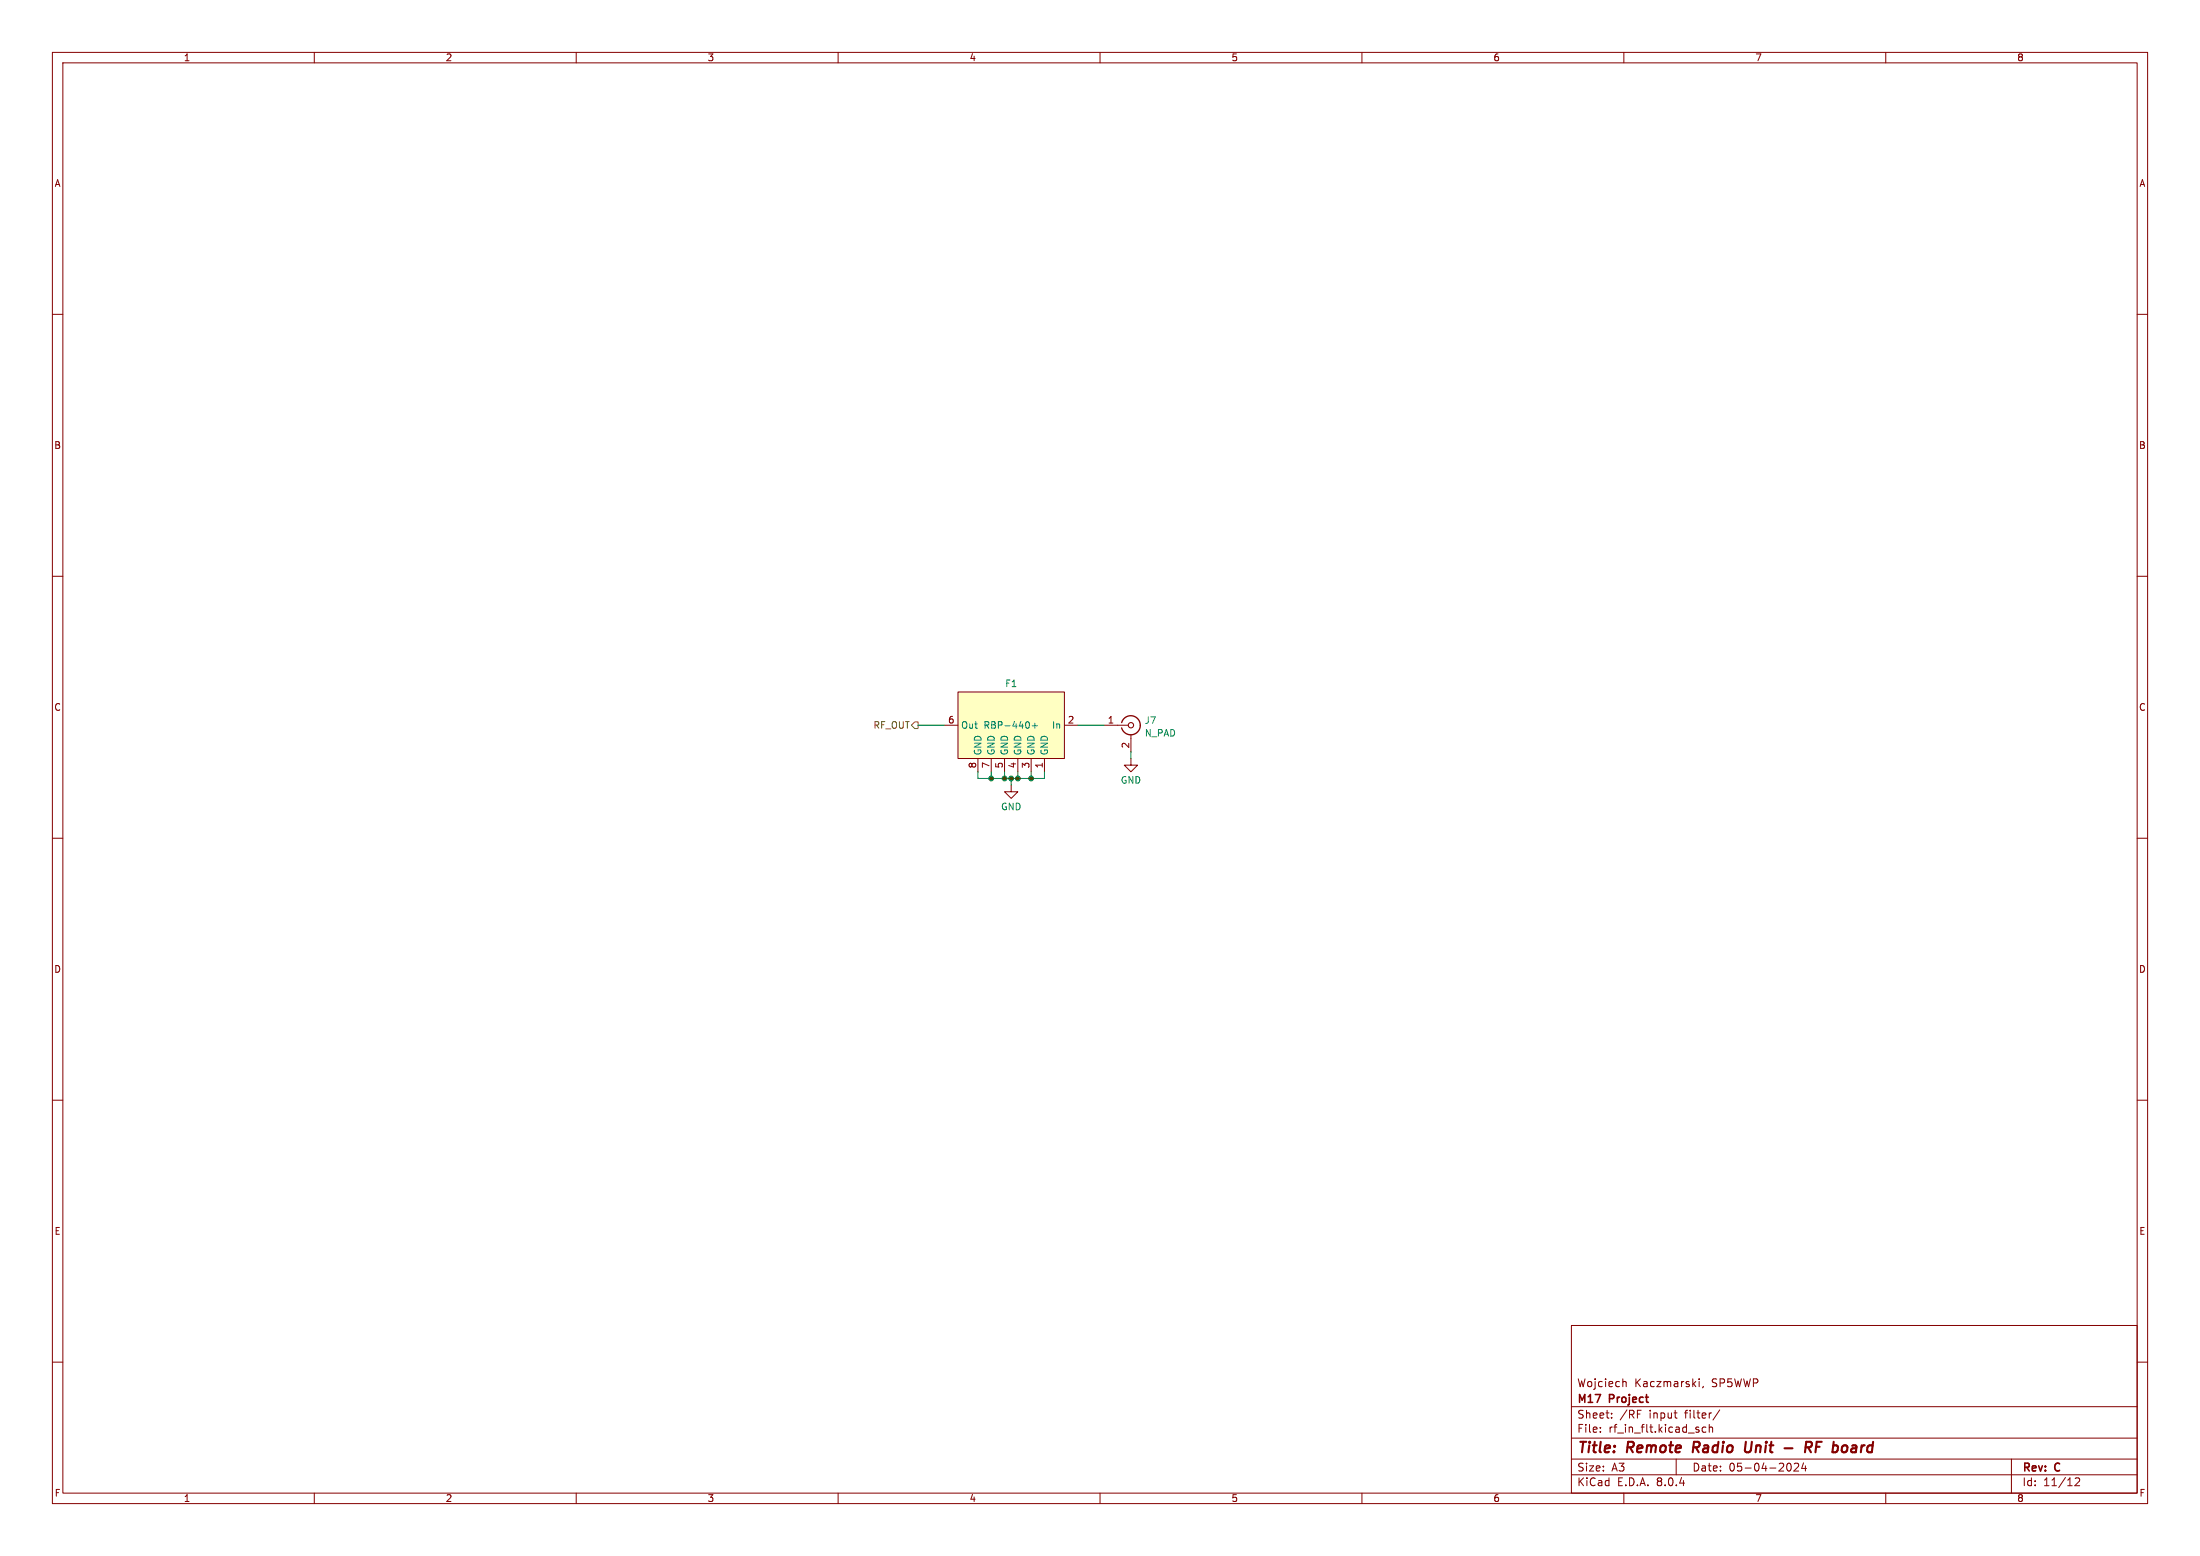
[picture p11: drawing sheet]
<svg xmlns="http://www.w3.org/2000/svg" width="420mm" height="297mm" viewBox="0 0 420 297" stroke-linecap="round" stroke-linejoin="round" font-family="sans-serif">
<g fill="none" stroke="#840000" stroke-width=".19">
<path d="M10 10h400v277h-400zM12 12h396v273h-396zM60 10v2M110 10v2M160 10v2M210 10v2M260 10v2M310 10v2M360 10v2M10 60h2M408 60h2M10 110h2"/>
<path d="M408 110h2M10 160h2M193 149.9v1.2h1.3l-1.3 1.3-1.2-1.3h1.2M408 160h2M10 210h2M408 210h2M10 260h2M300 253h108v32h-108zM408 260h2M300 278.5h108M300 274.5h108M300 268.5h108"/>
<path d="M305.5 273.2v.2M305.5 272.5v.1M307.7 270.5v.2M307.7 269.8v.1M310 263.7h.2l.2 .2v.8M319.6 269.7h.6M320 278.5v3M320 270.7h.2M324.4 263.2v.1M324.4 263.7v1M325.2 264.6l-.2 .3M325.7 272.5l-.5-.1-.3 .3 .2 .6h.6"/>
<path d="M326.3 272.5l.2-.1 .4 .1v.9M326.3 271.9v1.5M328.3 269.1l-1.3 1.9M341.3 279.4l.1-.1a.8 .8 0 0 1 .6 .7 .8 .8 0 0 1-.6 .8l-.1-.1M342.5 279.4l.6-.1 .2 .1 .1 .3-1 1.1h1M344.3 279.2l-.4 1.1h1M344.7 279.8v1M384 278.5v6.5M60 285v2M110 285v2M160 285v2M210 285v2"/>
<path d="M260 285v2M300 281.5h108M310 285v2M360 285v2M396.2 282.2l.5-.1 .2 .1 .1 .3-.9 1.1h.9"/>
</g>
<path d="M323.4 275.2l-.3 2M333.3 275.2l-.2 1.6 .2 .3a.66 .66 0 0 0 .8-.1M340.7 276.4h1.5M344.7 276.3h.8a.55 .55 0 0 0 .4-.5 .55 .55 0 0 0-.3-.6h-.8l-.2 2M345.2 276.3l.5 .9M346.7 276.2h.7M347.8 275.2h-1l-.2 2" fill="none" stroke="#840000" stroke-width=".4"/>
<path d="M182.9 132.1h20.3v12.7h-20.3z" fill="#ffffc2"/>
<path d="M180.3 138.4h2.6M182.9 132.1h20.3v12.7h-20.3zM203.2 138.4h2.5M210.8 138.4h4.6M186.7 144.8v2.5M189.2 144.8v2.5M191.8 144.8v2.5M194.3 144.8v2.5M196.8 144.8v2.5M199.4 144.8v2.5M215.9 144.8v1.3h1.3l-1.3 1.2-1.3-1.2h1.3M215.9 140.2v3.3" fill="none" stroke="#840000" stroke-width=".19"/>
<path d="M196.4 137.9l.1 .3-.1 .7M197.1 138.5h.9M197.5 138v1" fill="none" stroke="#008484" stroke-width=".19"/>
<path d="M214.1 137.9a1.82 1.82 0 0 1 2.8-.9 1.82 1.82 0 0 1 0 2.9 1.82 1.82 0 0 1-2.8-1" fill="none" stroke="#840000" stroke-width=".25"/>
<circle cx="215.9" cy="138.4" r=".51" fill="none" stroke="#840000" stroke-width=".2"/>
<path d="M174.6 137.8h.7v1.3h-.7l-.6-.7z" fill="none" stroke="#848400" stroke-width=".19"/>
<path d="M175.3 138.4h5M205.7 138.4h5.1M186.7 147.3v1.3h12.7v-1.3M189.2 147.3v1.3M191.8 147.3v1.3M193 148.6v1.3M194.3 147.3v1.3M196.8 147.3v1.3M215.9 143.5v1.3" fill="none" stroke="#008400" stroke-width=".19"/>
<g fill="#008400" stroke="#008400" stroke-width=".19">
<circle cx="191.8" cy="148.6" r=".46"/>
<circle cx="193" cy="148.6" r=".46"/>
<circle cx="194.3" cy="148.6" r=".46"/>
<circle cx="196.8" cy="148.6" r=".46"/>
<circle cx="189.2" cy="148.6" r=".46"/>
</g>
<g font-size="2.8" fill="#840000">
<text x="301" y="277.9">Title:</text>
<text x="310.6" y="277.9">Remote</text>
<text x="324" y="277.9">Radio</text>
<text x="334.7" y="277.9">Unit</text>
<text x="347.8" y="277.9">RF</text>
<text x="353.9" y="277.9">board</text>
</g>
<g font-size="2.1" fill="#840000">
<text x="301" y="268.2">M17</text>
<text x="301" y="265">Wojciech</text>
<text x="307.3" y="268.2">Project</text>
<text x="312" y="265">Kaczmarski,</text>
<text x="326.8" y="265">SP5WWP</text>
<text x="301" y="273.7">File:</text>
<text x="301" y="271">Sheet:</text>
<text x="307.1" y="273.7">rf_in_flt.kicad_sch</text>
<text x="309.2" y="271">/RF</text>
<text x="314.9" y="271">input</text>
<text x="321.8" y="271">filter/</text>
<text x="301" y="281.1">Size:</text>
<text x="307.6" y="281.1">A3</text>
<text x="323" y="281.1">Date:</text>
<text x="330" y="281.1">05-04-2024</text>
<text x="386" y="281.3">Rev:</text>
<text x="392.4" y="281.3">C</text>
<text x="301" y="283.9">KiCad</text>
<text x="308.7" y="283.9">E.D.A.</text>
<text x="316.3" y="283.9">8.0.4</text>
<text x="386" y="283.9">Id:</text>
<text x="390.1" y="283.9">11/12</text>
</g>
<g font-size="1.8" fill="#840000">
<text x="35" y="11.9">1</text>
<text x="85" y="11.9">2</text>
<text x="135" y="11.9">3</text>
<text x="185" y="11.9">4</text>
<text x="235" y="11.9">5</text>
<text x="285" y="11.9">6</text>
<text x="335" y="11.9">7</text>
<text x="385" y="11.9">8</text>
<text x="10.3" y="35.9">A</text>
<text x="408.3" y="35.9">A</text>
<text x="10.3" y="85.9">B</text>
<text x="408.2" y="85.9">B</text>
<text x="10.3" y="135.9">C</text>
<text x="408.2" y="135.9">C</text>
<text x="180.9" y="138.2">6</text>
<text x="203.8" y="138.2">2</text>
<text x="211.4" y="138.2">1</text>
<text x="215.6" y="142.9" transform="rotate(-90 215.6 142.9)">2</text>
<text x="186.4" y="146.8" transform="rotate(-90 186.4 146.8)">8</text>
<text x="189" y="146.8" transform="rotate(-90 189 146.8)">7</text>
<text x="191.5" y="146.8" transform="rotate(-90 191.5 146.8)">5</text>
<text x="194.1" y="146.8" transform="rotate(-90 194.1 146.8)">4</text>
<text x="196.6" y="146.8" transform="rotate(-90 196.6 146.8)">3</text>
<text x="199.1" y="146.8" transform="rotate(-90 199.1 146.8)">1</text>
<text x="10.3" y="185.9">D</text>
<text x="408.2" y="185.9">D</text>
<text x="10.3" y="235.9">E</text>
<text x="408.3" y="235.9">E</text>
<text x="10.3" y="285.9">F</text>
<text x="35" y="286.9">1</text>
<text x="85" y="286.9">2</text>
<text x="135" y="286.9">3</text>
<text x="185" y="286.9">4</text>
<text x="235" y="286.9">5</text>
<text x="285" y="286.9">6</text>
<text x="335" y="286.9">7</text>
<text x="385" y="286.9">8</text>
<text x="408.3" y="285.9">F</text>
</g>
<g font-size="1.8" fill="#008484">
<text x="191.8" y="131.4">F1</text>
<text x="183.4" y="139.3">Out</text>
<text x="187.6" y="139.3">RBP-440+</text>
<text x="200.7" y="139.3">In</text>
<text x="218.4" y="138.4">J7</text>
<text x="218.4" y="140.8">N_PAD</text>
<text x="187.6" y="144.3" transform="rotate(-90 187.6 144.3)">GND</text>
<text x="190.1" y="144.3" transform="rotate(-90 190.1 144.3)">GND</text>
<text x="192.6" y="144.3" transform="rotate(-90 192.6 144.3)">GND</text>
<text x="195.2" y="144.3" transform="rotate(-90 195.2 144.3)">GND</text>
<text x="197.7" y="144.3" transform="rotate(-90 197.7 144.3)">GND</text>
<text x="200.3" y="144.3" transform="rotate(-90 200.3 144.3)">GND</text>
<text x="213.9" y="149.8">GND</text>
<text x="191" y="154.9">GND</text>
</g>
<text font-size="1.8" fill="#848400" x="166.6" y="139.3">RF_OUT</text>
</svg>
